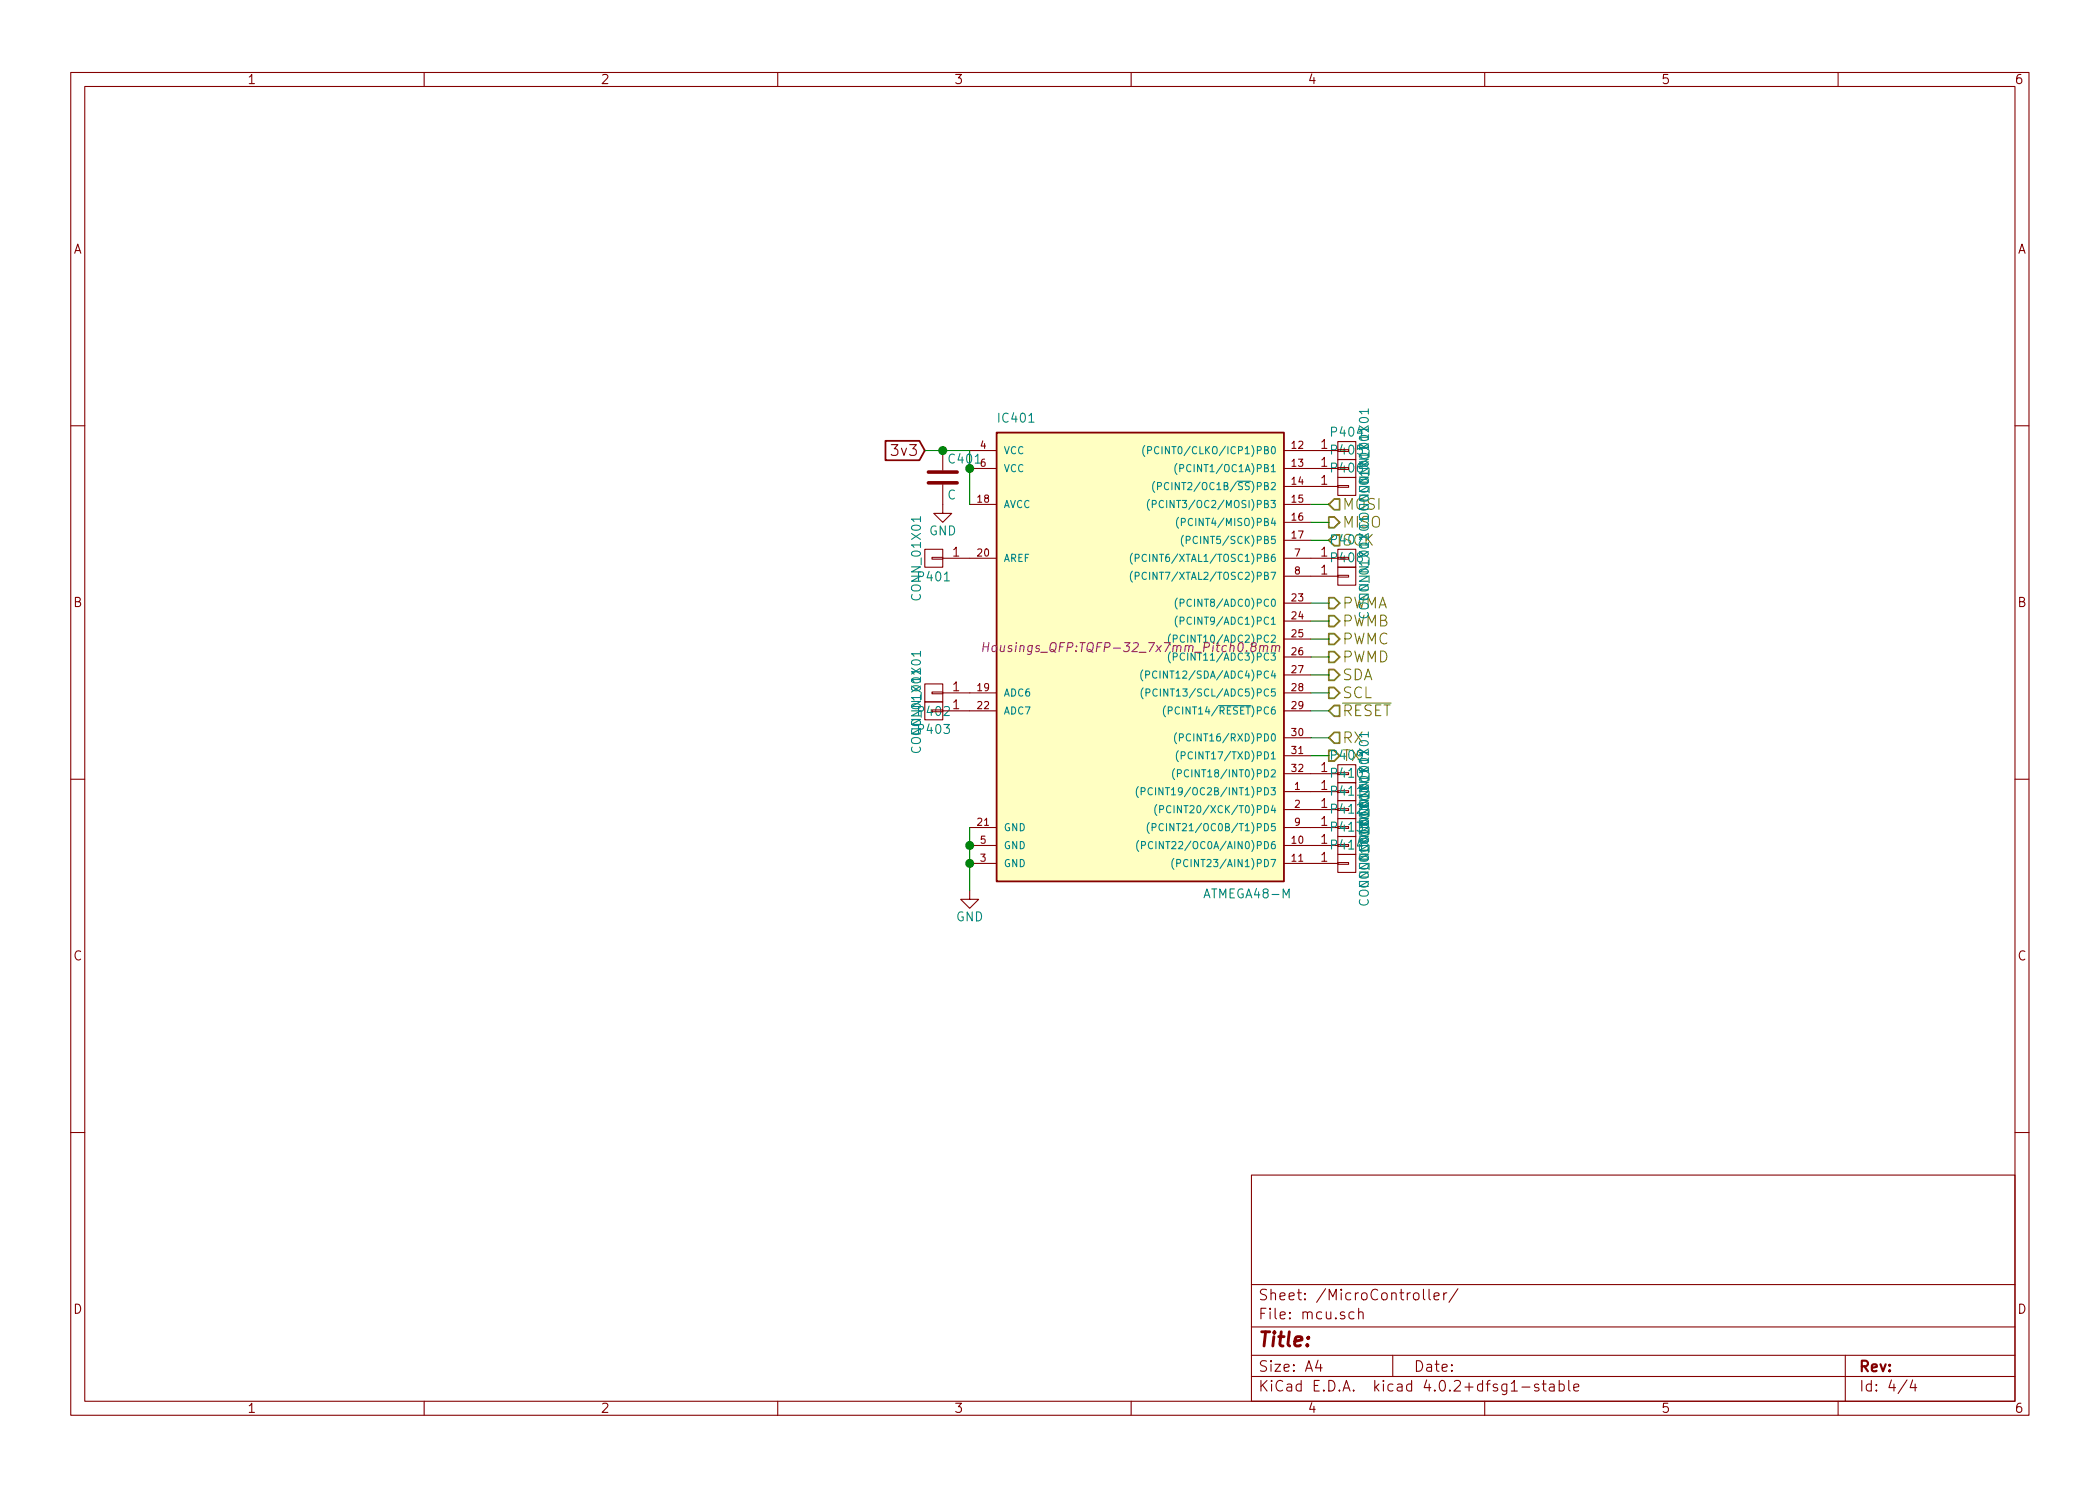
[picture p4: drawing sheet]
EESchema Schematic File Version 2
LIBS:rpi_shield-rescue
LIBS:power
LIBS:device
LIBS:transistors
LIBS:conn
LIBS:linear
LIBS:regul
LIBS:74xx
LIBS:cmos4000
LIBS:adc-dac
LIBS:memory
LIBS:xilinx
LIBS:microcontrollers
LIBS:dsp
LIBS:microchip
LIBS:analog_switches
LIBS:motorola
LIBS:texas
LIBS:intel
LIBS:audio
LIBS:interface
LIBS:digital-audio
LIBS:philips
LIBS:display
LIBS:cypress
LIBS:siliconi
LIBS:opto
LIBS:atmel
LIBS:contrib
LIBS:valves
LIBS:netl
LIBS:rpi_shield-cache
EELAYER 25 0
EELAYER END
$Descr A4 11693 8268
encoding utf-8
Sheet 4 4
Title ""
Date ""
Rev ""
Comp ""
Comment1 ""
Comment2 ""
Comment3 ""
Comment4 ""
$EndDescr
Text HLabel 7400 3950 2    60   Input ~ 0
~RESET
Text HLabel 7400 2900 2    60   Output ~ 0
MISO
Text HLabel 7400 2800 2    60   Input ~ 0
MOSI
Text HLabel 7400 3000 2    60   Input ~ 0
SCK
Text HLabel 7400 3350 2    60   Output ~ 0
PWMA
Text HLabel 7400 3450 2    60   Output ~ 0
PWMB
Text HLabel 7400 3550 2    60   Output ~ 0
PWMC
Text HLabel 7400 3650 2    60   Output ~ 0
PWMD
Text HLabel 7400 4100 2    60   Input ~ 0
RX
Text HLabel 7400 4200 2    60   Output ~ 0
TX
$Comp
L ATMEGA48-M IC401
U 1 1
P 6300 3600
F 0 "IC401" H 5550 4850 50  0000 L BNN
F 1 "ATMEGA48-M" H 6700 2200 50  0000 L BNN
F 2 "Housings_QFP:TQFP-32_7x7mm_Pitch0.8mm" H 6300 3600 50  0000 C CIN
F 3 "" H 6300 3600 50  0000 C CNN
	1    6300 3600
	1    0    0    -1  
$EndComp
Wire Wire Line
	7300 4200 7400 4200
Wire Wire Line
	7400 4100 7300 4100
Text HLabel 7400 3750 2    60   Output ~ 0
SDA
Text HLabel 7400 3850 2    60   Output ~ 0
SCL
Wire Wire Line
	7400 3950 7300 3950
Wire Wire Line
	7300 3850 7400 3850
Wire Wire Line
	7400 3750 7300 3750
Wire Wire Line
	7300 3650 7400 3650
Wire Wire Line
	7400 3550 7300 3550
Wire Wire Line
	7300 3450 7400 3450
Wire Wire Line
	7400 3350 7300 3350
Wire Wire Line
	7400 3000 7300 3000
Wire Wire Line
	7300 2900 7400 2900
Wire Wire Line
	7400 2800 7300 2800
$Comp
L CONN_01X01 P409
U 1 1
P 7500 4300
F 0 "P409" H 7500 4400 50  0000 C CNN
F 1 "CONN_01X01" V 7600 4300 50  0000 C CNN
F 2 "netl:1Pin_small" H 7500 4300 50  0001 C CNN
F 3 "" H 7500 4300 50  0000 C CNN
	1    7500 4300
	1    0    0    -1  
$EndComp
$Comp
L CONN_01X01 P410
U 1 1
P 7500 4400
F 0 "P410" H 7500 4500 50  0000 C CNN
F 1 "CONN_01X01" V 7600 4400 50  0000 C CNN
F 2 "netl:1Pin_small" H 7500 4400 50  0001 C CNN
F 3 "" H 7500 4400 50  0000 C CNN
	1    7500 4400
	1    0    0    -1  
$EndComp
$Comp
L CONN_01X01 P411
U 1 1
P 7500 4500
F 0 "P411" H 7500 4600 50  0000 C CNN
F 1 "CONN_01X01" V 7600 4500 50  0000 C CNN
F 2 "netl:1Pin_small" H 7500 4500 50  0001 C CNN
F 3 "" H 7500 4500 50  0000 C CNN
	1    7500 4500
	1    0    0    -1  
$EndComp
$Comp
L CONN_01X01 P412
U 1 1
P 7500 4600
F 0 "P412" H 7500 4700 50  0000 C CNN
F 1 "CONN_01X01" V 7600 4600 50  0000 C CNN
F 2 "netl:1Pin_small" H 7500 4600 50  0001 C CNN
F 3 "" H 7500 4600 50  0000 C CNN
	1    7500 4600
	1    0    0    -1  
$EndComp
$Comp
L CONN_01X01 P413
U 1 1
P 7500 4700
F 0 "P413" H 7500 4800 50  0000 C CNN
F 1 "CONN_01X01" V 7600 4700 50  0000 C CNN
F 2 "netl:1Pin_small" H 7500 4700 50  0001 C CNN
F 3 "" H 7500 4700 50  0000 C CNN
	1    7500 4700
	1    0    0    -1  
$EndComp
$Comp
L CONN_01X01 P414
U 1 1
P 7500 4800
F 0 "P414" H 7500 4900 50  0000 C CNN
F 1 "CONN_01X01" V 7600 4800 50  0000 C CNN
F 2 "netl:1Pin_small" H 7500 4800 50  0001 C CNN
F 3 "" H 7500 4800 50  0000 C CNN
	1    7500 4800
	1    0    0    -1  
$EndComp
$Comp
L CONN_01X01 P408
U 1 1
P 7500 3200
F 0 "P408" H 7500 3300 50  0000 C CNN
F 1 "CONN_01X01" V 7600 3200 50  0000 C CNN
F 2 "netl:1Pin_small" H 7500 3200 50  0001 C CNN
F 3 "" H 7500 3200 50  0000 C CNN
	1    7500 3200
	1    0    0    -1  
$EndComp
$Comp
L CONN_01X01 P407
U 1 1
P 7500 3100
F 0 "P407" H 7500 3200 50  0000 C CNN
F 1 "CONN_01X01" V 7600 3100 50  0000 C CNN
F 2 "netl:1Pin_small" H 7500 3100 50  0001 C CNN
F 3 "" H 7500 3100 50  0000 C CNN
	1    7500 3100
	1    0    0    -1  
$EndComp
$Comp
L CONN_01X01 P406
U 1 1
P 7500 2700
F 0 "P406" H 7500 2800 50  0000 C CNN
F 1 "CONN_01X01" V 7600 2700 50  0000 C CNN
F 2 "netl:1Pin_small" H 7500 2700 50  0001 C CNN
F 3 "" H 7500 2700 50  0000 C CNN
	1    7500 2700
	1    0    0    -1  
$EndComp
$Comp
L CONN_01X01 P405
U 1 1
P 7500 2600
F 0 "P405" H 7500 2700 50  0000 C CNN
F 1 "CONN_01X01" V 7600 2600 50  0000 C CNN
F 2 "netl:1Pin_small" H 7500 2600 50  0001 C CNN
F 3 "" H 7500 2600 50  0000 C CNN
	1    7500 2600
	1    0    0    -1  
$EndComp
$Comp
L CONN_01X01 P404
U 1 1
P 7500 2500
F 0 "P404" H 7500 2600 50  0000 C CNN
F 1 "CONN_01X01" V 7600 2500 50  0000 C CNN
F 2 "netl:1Pin_small" H 7500 2500 50  0001 C CNN
F 3 "" H 7500 2500 50  0000 C CNN
	1    7500 2500
	1    0    0    -1  
$EndComp
$Comp
L CONN_01X01 P402
U 1 1
P 5200 3850
F 0 "P402" H 5200 3950 50  0000 C CNN
F 1 "CONN_01X01" V 5300 3850 50  0000 C CNN
F 2 "netl:1Pin_small" H 5200 3850 50  0001 C CNN
F 3 "" H 5200 3850 50  0000 C CNN
	1    5200 3850
	-1   0    0    1   
$EndComp
$Comp
L CONN_01X01 P403
U 1 1
P 5200 3950
F 0 "P403" H 5200 4050 50  0000 C CNN
F 1 "CONN_01X01" V 5300 3950 50  0000 C CNN
F 2 "netl:1Pin_small" H 5200 3950 50  0001 C CNN
F 3 "" H 5200 3950 50  0000 C CNN
	1    5200 3950
	-1   0    0    1   
$EndComp
$Comp
L CONN_01X01 P401
U 1 1
P 5200 3100
F 0 "P401" H 5200 3200 50  0000 C CNN
F 1 "CONN_01X01" V 5300 3100 50  0000 C CNN
F 2 "netl:1Pin_small" H 5200 3100 50  0001 C CNN
F 3 "" H 5200 3100 50  0000 C CNN
	1    5200 3100
	-1   0    0    1   
$EndComp
Wire Wire Line
	5400 2500 5400 2800
Connection ~ 5400 2600
$Comp
L GND #PWR032
U 1 1
P 5400 4950
F 0 "#PWR032" H 5400 4700 50  0001 C CNN
F 1 "GND" H 5400 4800 50  0000 C CNN
F 2 "" H 5400 4950 50  0000 C CNN
F 3 "" H 5400 4950 50  0000 C CNN
	1    5400 4950
	1    0    0    -1  
$EndComp
Wire Wire Line
	5400 4600 5400 4950
Connection ~ 5400 4800
Connection ~ 5400 4700
Text GLabel 5150 2500 0    60   Input ~ 0
3v3
$Comp
L C C401
U 1 1
P 5250 2650
F 0 "C401" H 5275 2750 50  0000 L CNN
F 1 "C" H 5275 2550 50  0000 L CNN
F 2 "netl:SMD_0603" H 5288 2500 50  0001 C CNN
F 3 "" H 5250 2650 50  0000 C CNN
	1    5250 2650
	1    0    0    -1  
$EndComp
Wire Wire Line
	5150 2500 5400 2500
Connection ~ 5250 2500
$Comp
L GND #PWR033
U 1 1
P 5250 2800
F 0 "#PWR033" H 5250 2550 50  0001 C CNN
F 1 "GND" H 5250 2650 50  0000 C CNN
F 2 "" H 5250 2800 50  0000 C CNN
F 3 "" H 5250 2800 50  0000 C CNN
	1    5250 2800
	1    0    0    -1  
$EndComp
$EndSCHEMATC
